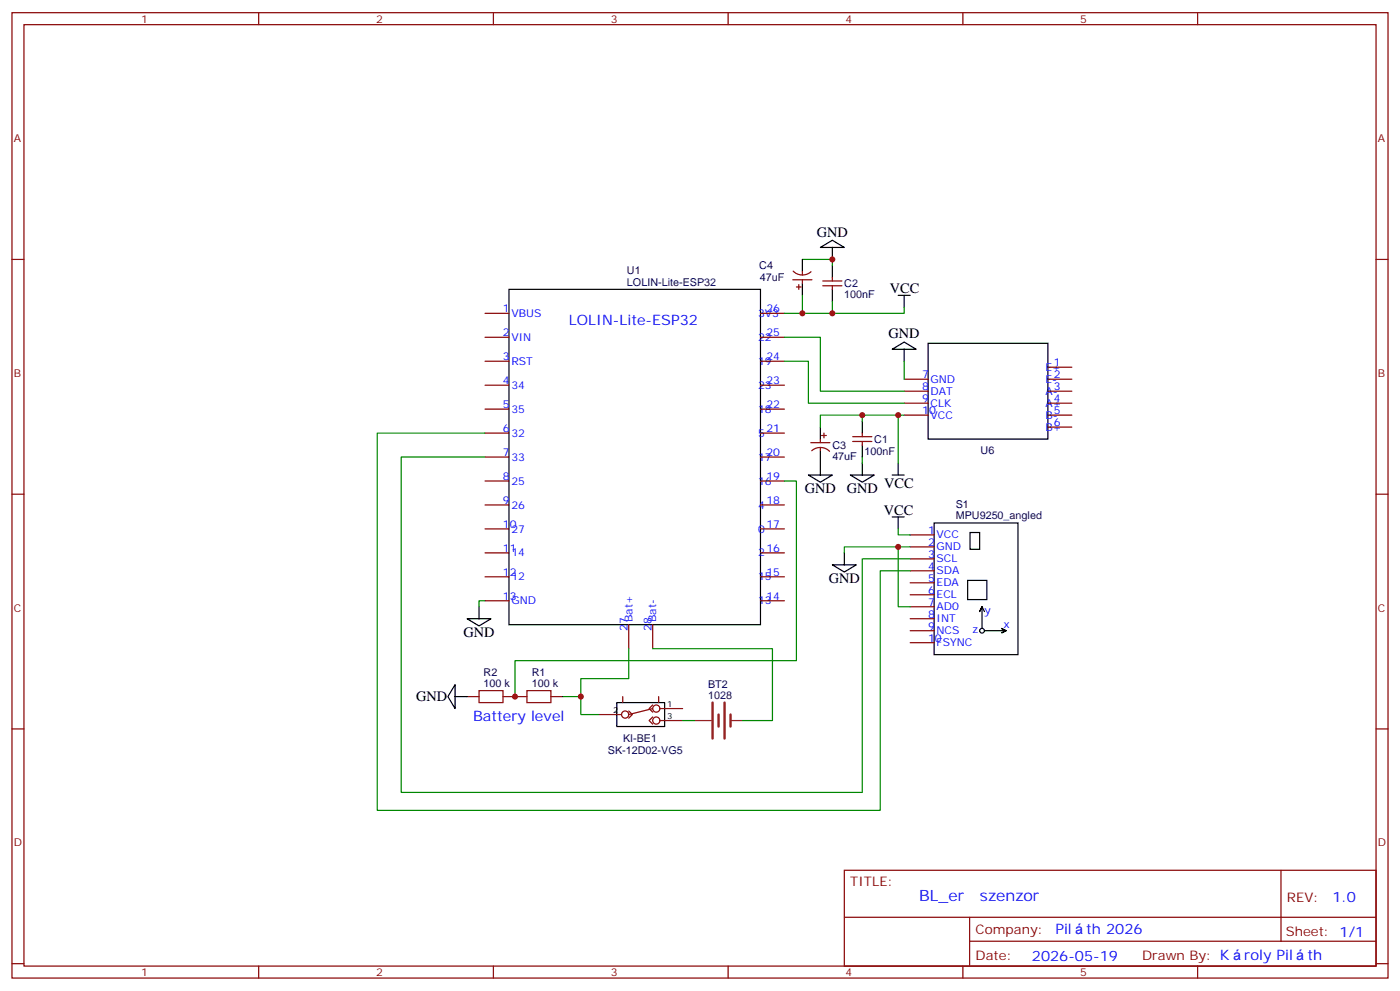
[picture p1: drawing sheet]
<svg xmlns="http://www.w3.org/2000/svg" width="412mm" height="292mm" viewBox="0 0 412 292" stroke-linecap="round" stroke-linejoin="round" font-family="sans-serif">
<g fill="none" stroke="#870000" stroke-width=".35">
<path d="M3.5 3.7h405.4v284.4h-405.4zM7.1 7.3h398.2v277.3h-398.2zM76.2 3.7v3.6M145.3 3.7v3.6M214.5 3.7v3.6M283.6 3.7v3.6M352.8 3.7v3.6M3.5 76.4h3.6M233.7 79.9a3.8 3.8 0 0 0 5.2 .1M236.4 79.9v1.1M405.3 76.4h3.6M142.9 92.3h7"/>
<path d="M142.9 99.3h7M224 92.3h7.1M224 99.3h7.1M233.5 82.4h5.7M234.6 84.5h1.4M235.3 83.8v1.4M236.4 82.4v1.1M242.4 84.2h5.6M242.4 82.8h5.6M245.2 81.7v1.1M245.2 84.2v1M142.9 106.4h7"/>
<path d="M142.9 113.5h7M224 106.4h7.1M224 113.5h7.1M266.3 111.7h7.1M266.3 115.2h7.1M266.3 118.7h7.1M308.7 108.2h7M308.7 111.7h7M308.7 115.2h7M308.7 118.7h7M142.9 120.5h7M142.9 127.6h7"/>
<path d="M142.9 134.6h7M224 120.5h7.1M224 127.6h7.1M224 134.6h7.1M238.8 130.4h5.7M239.1 132.8a3.8 3.8 0 0 1 5.3 .1M241.7 129.3v1.1M241.7 131.8v1.1M242 128.3h1.4M242.7 127.6v1.4M251.2 130h5.6M251.2 128.6h5.6"/>
<path d="M254 127.6v1M254 130v1.1M266.3 122.3h7.1M308.7 122.3h7M308.7 125.8h7M3.5 145.6h3.6M142.9 141.7h7M142.9 148.7h7M142.9 155.8h7M224 141.7h7.1M224 148.7h7.1M224 155.8h7.1"/>
<path d="M268.1 157.6h7.1M405.3 145.6h3.6M142.9 162.8h7M142.9 169.9h7M142.9 177h7M224 162.8h7.1M224 169.9h7.1M224 177h7.1M268.1 161.1h7.1M268.1 164.6h7.1M268.1 168.1h7.1M268.1 171.7h7.1"/>
<path d="M268.1 175.2h7.1M268.1 178.7h7.1M185.2 184v7.1M192.3 184v7.1M268.1 182.2h7.1M268.1 185.8h7.1M268.1 189.3h7.1M3.5 214.7h3.6M137.6 205.2h3.5M141.1 203.4h7.1v3.5h-7.1zM148.2 205.2h7M155.2 203.4h7.1v3.5h-7.1z"/>
<path d="M162.3 205.2h3.5M176.4 210.5h6.7M183.4 205.2v1.7M185.2 209.4l1.1 1.1-1.1 1M192.3 211.2l-1.1 1 1.1 1.1M192.3 207.6l-1.1 1.1 1.1 1.1M192.3 208.7l-7.1 1.8M194 205.2v1.7M194.4 212.2h6.7M194.4 208.7h6.7M405.3 214.7h3.6M248.7 256.3h156.6v28.3h-156.6z"/>
<path d="M377.3 256.4v20.8M248.7 270.2h156.5M285.6 277.2h119.6M285.6 270.2v14.1M3.5 283.8h3.6M76.2 284.6v3.5M145.3 284.6v3.5M214.5 284.6v3.5M283.6 284.6v3.5M352.8 284.6v3.5M405.3 283.8h3.6"/>
<circle cx="184.1" cy="210.5" r="1.06"/>
<circle cx="193.3" cy="208.7" r="1.06"/>
<circle cx="193.3" cy="212.2" r="1.06"/>
</g>
<g fill="none" stroke="#000" stroke-width=".35">
<path d="M236.4 76.4v3.5M241.7 72.9l3.5-2.1 3.5 2.1zM245.2 72.9v3.5M245.2 78.2v3.5M149.9 85.2h74.1v98.8h-74.1zM236.4 83.5v3.5M245.2 85.2v3.6M264.6 87h3.5M266.3 87v3.5M262.8 102.9l3.5-2.1 3.6 2.1zM266.3 102.9v3.5M273.4 101.1h35.3v28.2h-35.3z"/>
<path d="M238.1 139.9h7.1l-3.5 2.1zM241.7 125.8v3.5M241.7 132.9v7M250.5 139.9h7l-3.5 2.1zM254 124v3.6M254 131.1v3.5M254 136.4v3.5M262.8 139.9h3.5M264.6 136.4v3.5M262.8 152.3h3.5M264.6 152.3v3.5M275.2 154h24.7v38.8h-24.7z"/>
<path d="M285.8 156.8h2.8v5h-2.8zM141.1 178.7v3.5M245.2 166.4h7l-3.5 2.1zM248.7 162.8v3.6M285 171h5.7v5.6h-5.7zM137.6 182.2h7l-3.5 2.2zM290 180.1l-.7-1.4-.7 1.4 .7-1.4v6.4M290 185.8h6.3M294.9 185.1l1.4 .7-1.4 .7 1.4-.7zM134.1 201.6v7.1l-2.2-3.5zM134.1 205.2h3.5M181.7 206.9h14.1v7.1h-14.1z"/>
<circle cx="289.3" cy="185.8" r=".71"/>
</g>
<path d="M209.9 206.9v10.6M211.7 210.5v3.5M213.4 206.9v10.6M215.2 210.5v3.5" fill="none" stroke="#8c2424" stroke-width=".71"/>
<path d="M204.6 212.2h4.9M215.2 212.2h3.5" fill="none" stroke="#8c2424" stroke-width=".35"/>
<g fill="none" stroke="#008700" stroke-width=".35">
<path d="M236.4 76.4h8.8v1.8M231.1 99.3h10.6v15.9h24.6M236.4 87v5.3M245.2 88.8v3.5M266.3 90.5v1.8h-35.2M231.1 106.4h7v12.3h28.2M266.3 106.4v5.3M142.9 127.6h-31.8v111.1h148.2v-70.6h8.8M142.9 134.6h-24.7v98.8h135.8v-68.8h14.1M254 122.3h-12.3v3.5M254 134.6v1.8M264.6 122.3h-10.6v1.7"/>
<path d="M266.3 122.3h-1.7v14.1M231.1 141.7h3.5v52.9h-82.9v10.6M264.6 155.8v1.8h3.5M142.9 177h-1.8v1.7M264.6 161.1h-15.9v1.7M268.1 161.1h-3.5v17.6h3.5M185.2 191.1v8.8h-14.1v5.3h-5.3M192.3 191.1h35.2v21.1h-8.8M171.1 205.2v5.3h5.3M201.1 212.2h3.5"/>
</g>
<g fill="#c00">
<circle cx="245.2" cy="92.3" r=".88"/>
<circle cx="264.6" cy="122.3" r=".88"/>
<circle cx="264.6" cy="161.1" r=".88"/>
<circle cx="254" cy="122.3" r=".88"/>
<circle cx="236.4" cy="92.3" r=".88"/>
<circle cx="245.2" cy="76.4" r=".88"/>
<circle cx="151.7" cy="205.2" r=".88"/>
<circle cx="171.1" cy="205.2" r=".88"/>
</g>
<g font-size="4.6" fill="#00f">
<text x="270.8" y="265.4">BL_er</text>
<text x="288.7" y="265.4">szenzor</text>
</g>
<g font-size="4.2">
<text x="240.6" y="69.7">GND</text>
<text x="262.1" y="86.3">VCC</text>
<text x="261.7" y="99.5">GND</text>
<text x="260.5" y="143.9">VCC</text>
<text x="237.1" y="145.2">GND</text>
<text x="249.4" y="145.2">GND</text>
<text x="260.3" y="151.6">VCC</text>
<text x="244.1" y="171.7">GND</text>
<text x="136.5" y="187.5">GND</text>
<text x="122.6" y="206.5">GND</text>
</g>
<g font-size="4.2" fill="#00f">
<text x="167.6" y="95.8">LOLIN-Lite-ESP32</text>
<text x="139.3" y="212.2">Battery level</text>
<text x="392.5" y="265.6">1.0</text>
<text x="310.9" y="275.2">Pil</text>
<text x="320" y="275.2">th 2026</text>
<text x="304" y="283">2026-05-19</text>
<text x="366.5" y="282.9">roly Pil</text>
<text x="385.1" y="282.9">th</text>
</g>
<g font-size="3.9" fill="#800">
<text x="250.5" y="260.9">TITLE:</text>
<text x="379.1" y="265.6">REV:</text>
<text x="287.4" y="275.1">Company:</text>
<text x="378.7" y="275.7">Sheet: 1/1</text>
<text x="287.4" y="282.8">Date:</text>
<text x="336.4" y="282.9">Drawn By: K</text>
</g>
<g font-size="3.2" fill="#800">
<text x="41.6" y="6.7">1</text>
<text x="110.8" y="6.7">2</text>
<text x="179.9" y="6.7">3</text>
<text x="249.1" y="6.7">4</text>
<text x="318.2" y="6.7">5</text>
<text x="4.1" y="41.8">A</text>
<text x="405.9" y="41.8">A</text>
<text x="4.1" y="111">B</text>
<text x="405.9" y="111">B</text>
<text x="4.1" y="180.1">C</text>
<text x="405.9" y="180.1">C</text>
<text x="4.1" y="249.3">D</text>
<text x="405.9" y="249.3">D</text>
<text x="41.6" y="287.5">1</text>
<text x="110.8" y="287.5">2</text>
<text x="179.9" y="287.5">3</text>
<text x="249.1" y="287.5">4</text>
<text x="318.2" y="287.5">5</text>
</g>
<g font-size="3.2" fill="#000080">
<text x="184.7" y="80.8">U1</text>
<text x="223.7" y="79.3">C4</text>
<text x="223.8" y="82.8">47uF</text>
<text x="184.7" y="84.2">LOLIN-Lite-ESP32</text>
<text x="248.7" y="87.8">100nF</text>
<text x="248.7" y="84.6">C2</text>
<text x="257.5" y="130.4">C1</text>
<text x="245.2" y="135.4">47uF</text>
<text x="245.2" y="132.3">C3</text>
<text x="254.6" y="134">100nF</text>
<text x="288.9" y="133.9">U6</text>
<text x="281.5" y="149.7">S1</text>
<text x="281.5" y="152.9">MPU9250_angled</text>
<text x="142.4" y="202.4">100 k</text>
<text x="142.4" y="199.1">R2</text>
<text x="156.6" y="202.4">100 k</text>
<text x="156.6" y="199.1">R1</text>
<text x="208.6" y="202.7">BT2</text>
<text x="208.6" y="205.9">1028</text>
<text x="183.5" y="218.6">KI-BE1</text>
<text x="179.1" y="222.2">SK-12D02-VG5</text>
</g>
<g font-size="3.2" fill="#00f">
<text x="148.2" y="91.9">1</text>
<text x="150.6" y="93.3">VBUS</text>
<text x="223.3" y="93.3">3V3</text>
<text x="225.8" y="91.9">26</text>
<text x="148.2" y="99">2</text>
<text x="150.6" y="100.4">VIN</text>
<text x="223.3" y="100.4">22</text>
<text x="225.8" y="99">25</text>
<text x="148.2" y="106">3</text>
<text x="150.6" y="107.5">RST</text>
<text x="223.3" y="107.5">19</text>
<text x="225.8" y="106">24</text>
<text x="310.4" y="107.8">1</text>
<text x="148.2" y="113.1">4</text>
<text x="225.8" y="113.1">23</text>
<text x="271.6" y="111.3">7</text>
<text x="274.1" y="112.7">GND</text>
<text x="308" y="109.2">E+</text>
<text x="308" y="112.7">E-</text>
<text x="310.4" y="111.3">2</text>
<text x="150.6" y="114.5">34</text>
<text x="223.3" y="114.5">23</text>
<text x="271.6" y="114.9">8</text>
<text x="271.6" y="118.4">9</text>
<text x="274.1" y="116.3">DAT</text>
<text x="274.1" y="119.8">CLK</text>
<text x="308" y="116.3">A-</text>
<text x="308" y="119.8">A+</text>
<text x="310.4" y="114.9">3</text>
<text x="310.4" y="118.4">4</text>
<text x="148.2" y="120.2">5</text>
<text x="150.6" y="121.6">35</text>
<text x="223.3" y="121.6">18</text>
<text x="225.8" y="120.2">22</text>
<text x="271.6" y="121.9">10</text>
<text x="274.1" y="123.3">VCC</text>
<text x="308" y="123.3">B-</text>
<text x="310.4" y="121.9">5</text>
<text x="310.4" y="125.4">6</text>
<text x="148.2" y="127.2">6</text>
<text x="150.6" y="128.6">32</text>
<text x="223.3" y="128.6">5</text>
<text x="225.8" y="127.2">21</text>
<text x="308" y="126.9">B+</text>
<text x="148.2" y="134.3">7</text>
<text x="150.6" y="135.7">33</text>
<text x="223.3" y="135.7">17</text>
<text x="225.8" y="134.3">20</text>
<text x="148.2" y="141.3">8</text>
<text x="150.6" y="142.7">25</text>
<text x="223.3" y="142.7">16</text>
<text x="225.8" y="141.3">19</text>
<text x="148.2" y="148.4">9</text>
<text x="150.6" y="149.8">26</text>
<text x="223.3" y="149.8">4</text>
<text x="225.8" y="148.4">18</text>
<text x="148.2" y="155.4">10</text>
<text x="225.8" y="155.4">17</text>
<text x="150.6" y="156.8">27</text>
<text x="223.3" y="156.8">0</text>
<text x="273.4" y="157.2">1</text>
<text x="273.4" y="160.7">2</text>
<text x="275.9" y="158.6">VCC</text>
<text x="148.2" y="162.5">11</text>
<text x="150.6" y="163.9">14</text>
<text x="223.3" y="163.9">2</text>
<text x="225.8" y="162.5">16</text>
<text x="273.4" y="164.3">3</text>
<text x="273.4" y="167.8">4</text>
<text x="275.9" y="162.1">GND</text>
<text x="275.9" y="165.7">SCL</text>
<text x="148.2" y="169.5">12</text>
<text x="150.6" y="171">12</text>
<text x="223.3" y="171">15</text>
<text x="225.8" y="169.5">15</text>
<text x="273.4" y="171.3">5</text>
<text x="275.9" y="169.2">SDA</text>
<text x="275.9" y="172.7">EDA</text>
<text x="148.2" y="176.6">13</text>
<text x="150.6" y="178">GND</text>
<text x="223.3" y="178">13</text>
<text x="225.8" y="176.6">14</text>
<text x="273.4" y="174.8">6</text>
<text x="273.4" y="178.4">7</text>
<text x="275.9" y="176.2">ECL</text>
<text x="275.9" y="179.8">AD0</text>
<text x="184.9" y="185.8" transform="rotate(-90 184.9 185.8)">27</text>
<text x="186.3" y="183.3" transform="rotate(-90 186.3 183.3)">Bat+</text>
<text x="191.9" y="185.8" transform="rotate(-90 191.9 185.8)">28</text>
<text x="193.3" y="183.3" transform="rotate(-90 193.3 183.3)">Bat-</text>
<text x="273.4" y="181.9">8</text>
<text x="273.4" y="185.4">9</text>
<text x="275.9" y="183.3">INT</text>
<text x="290" y="180.8">y</text>
<text x="295.6" y="185.1">x</text>
<text x="273.4" y="188.9">10</text>
<text x="275.9" y="186.8">NCS</text>
<text x="275.9" y="190.4">FSYNC</text>
<text x="286.5" y="186.5">z</text>
</g>
<g font-size="2.5">
<text x="196.5" y="208.4">1</text>
<text x="180.6" y="210.1">2</text>
<text x="196.5" y="211.9">3</text>
</g>
</svg>
